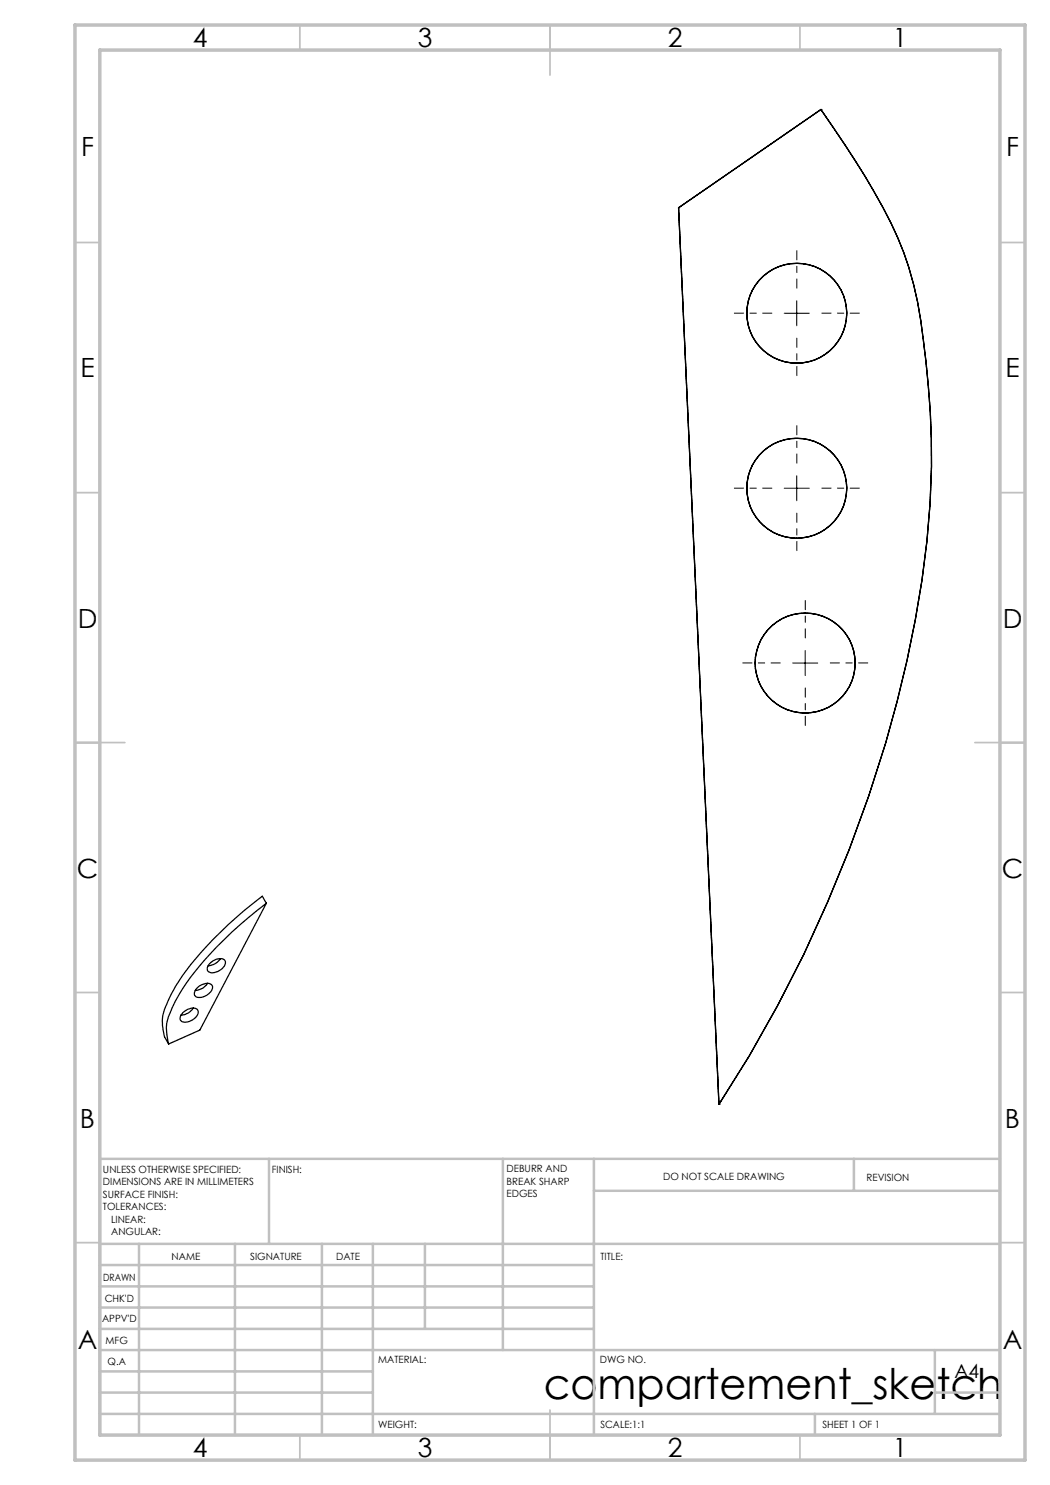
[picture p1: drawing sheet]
<svg xmlns="http://www.w3.org/2000/svg" width="210mm" height="297mm" viewBox="0 0 210 297" stroke-linecap="round" stroke-linejoin="round" font-family="sans-serif">
<path d="M159.4 57.6v-7.5M154.4 62.6h-7.5M159.4 67.6v7.5M164.4 62.6h7.5M154.4 97.6h-7.5M159.4 92.6v-7.5M164.4 97.6h7.5M159.4 102.6v7.5M156.1 132.6h-7.5M161.1 127.6v-7.5M161.1 137.6v7.5M166.1 132.6h7.5" fill="none" stroke="#000" stroke-width=".2" stroke-dasharray="15.2 1.3 1.3 1.3" stroke-dashoffset="13.4"/>
<path d="M156.8 62.6h5.1M159.3 60.1v5.1M156.8 97.6h5.1M159.3 95.1v5.1M158.5 132.6h5M161 130.1v5" fill="none" stroke="#000" stroke-width=".2"/>
<g fill="none" stroke="#c0c0c0" stroke-width=".35">
<path d="M60 5v5M110 5v10M160 5v5M15 48.5h5M200 48.5h5M15 98.5h5M200 98.5h5M15 148.5h10M195 148.5h10M15 198.5h5M200 198.5h5M15 248.5h5"/>
<path d="M200 248.5h5M60 287v5M110 282v10M160 287v5"/>
</g>
<g fill="none" stroke="#c0c0c0" stroke-width=".5">
<path d="M53.8 231.8v17M100.6 231.8v38.2M118.8 231.8v55.2M118.8 238.2h81.2M170.8 231.8v6.4M200 231.8h-180v55.2M20 248.8h180M20 257.3h98.8M20 253h98.8M27.8 248.8v38.2M47 248.8v38.2M64.4 248.8v38.2"/>
<path d="M74.6 248.8v38.2M85 248.8v17M20 265.8h98.8M20 261.5h98.8M20 278.5h54.6M20 274.3h54.6M20 270h180M187 278.5h13M187 270v12.8M20 282.8h180M163 282.8v4.2"/>
</g>
<path d="M15 5h190v287h-190zM20 10h180v277h-180z" fill="none" stroke="#c0c0c0" stroke-width=".7"/>
<g fill="none" stroke="#000" stroke-width=".25">
<path d="M164.2 21.9h.1M164.2 21.9a157.8 157.8 0 0 1 15.4 25.8 69.2 69.2 0 0 1 5.1 20.4 166.4 166.4 0 0 1-1.6 55.9 273.4 273.4 0 0 1-39.3 96.9M164.2 21.9l-28.5 19.7M135.7 41.6h.1M135.7 41.6l8.1 179.3M39.3 197.7a2.6 2.6 0 0 1 3-.8 1.31 1.31 0 0 1-.5 1.9l-.2 .1a2.02 2.02 0 0 1-2.6 .2 1.2 1.2 0 0 1 .3-1.4zM41.5 196.7l-.2 .3a3.2 3.2 0 0 1-2.2 1.1M41.9 192.8a2.47 2.47 0 0 1 3-.8 1.31 1.31 0 0 1-.6 1.8l-.8 .5a1.43 1.43 0 0 1-2-.3v-.5zM44.1 191.7l-1.2 1.1-1.3 .3M53.3 180.7a69.7 69.7 0 0 0-17.4 18 16.4 16.4 0 0 0-2.6 6.9l.4 3.2M53.3 180.7l-.8-1.5a70.8 70.8 0 0 0-17.4 18.1 16.4 16.4 0 0 0-2.6 6.8l.1 1.8a5.8 5.8 0 0 0 1.1 2.9M53.3 180.7l-13.3 25.3-6.3 2.8"/>
<path d="M36.6 202.5a2.23 2.23 0 0 1 2.9-.5 1.7 1.7 0 0 1-1.2 2.1l-.2 .1a1.43 1.43 0 0 1-2.1-.4 1.69 1.69 0 0 1 .6-1.3zM38.7 201.6l-.8 .8a2.76 2.76 0 0 1-1.7 .6M143.8 220.9h.1"/>
<circle cx="159.4" cy="62.6" r="10"/>
<circle cx="159.4" cy="97.7" r="10"/>
<circle cx="161.1" cy="132.6" r="10"/>
</g>
<text font-size="8.5" x="108.7" y="279.7">compartement_sketch</text>
<g font-size="5.3">
<text x="38.5" y="9.5">4</text>
<text x="83.5" y="9.5">3</text>
<text x="133.6" y="9.5">2</text>
<text x="178.6" y="9.5">1</text>
<text x="16.2" y="31.3">F</text>
<text x="201.2" y="31.3">F</text>
<text x="16.1" y="75.5">E</text>
<text x="201.1" y="75.5">E</text>
<text x="15.5" y="125.5">D</text>
<text x="200.5" y="125.5">D</text>
<text x="15.4" y="175.5">C</text>
<text x="200.4" y="175.5">C</text>
<text x="16" y="225.5">B</text>
<text x="201" y="225.5">B</text>
<text x="15.5" y="269.8">A</text>
<text x="200.5" y="269.8">A</text>
<text x="38.5" y="291.5">4</text>
<text x="83.5" y="291.5">3</text>
<text x="133.6" y="291.5">2</text>
<text x="178.6" y="291.5">1</text>
</g>
<text font-size="3.9" x="190.9" y="275.5">A4</text>
<g font-size="2">
<text x="20.6" y="234.6">UNLESS OTHERWISE SPECIFIED:</text>
<text x="20.6" y="237.1">DIMENSIONS ARE IN MILLIMETERS</text>
<text x="20.6" y="239.6">SURFACE FINISH:</text>
<text x="54.4" y="234.6">FINISH:</text>
<text x="101.3" y="234.5">DEBURR AND</text>
<text x="101.3" y="237">BREAK SHARP</text>
<text x="101.3" y="239.5">EDGES</text>
<text x="132.6" y="236">DO NOT SCALE DRAWING</text>
<text x="173.3" y="236.2">REVISION</text>
<text x="20.6" y="242.1">TOLERANCES:</text>
<text x="22.2" y="244.6">LINEAR:</text>
<text x="22.2" y="247.1">ANGULAR:</text>
<text x="34.3" y="252">NAME</text>
<text x="50" y="251.9">SIGNATURE</text>
<text x="67.2" y="251.9">DATE</text>
<text x="120.1" y="251.9">TITLE:</text>
<text x="20.6" y="256.1">DRAWN</text>
<text x="20.9" y="260.3">CHK'D</text>
<text x="20.4" y="264.4">APPV'D</text>
<text x="21.1" y="268.8">MFG</text>
<text x="21.5" y="273">Q.A</text>
<text x="75.6" y="272.5">MATERIAL:</text>
<text x="120" y="272.5">DWG NO.</text>
<text x="75.6" y="285.5">WEIGHT:</text>
<text x="120.1" y="285.6">SCALE:1:1</text>
<text x="164.5" y="285.6">SHEET 1 OF 1</text>
</g>
</svg>
